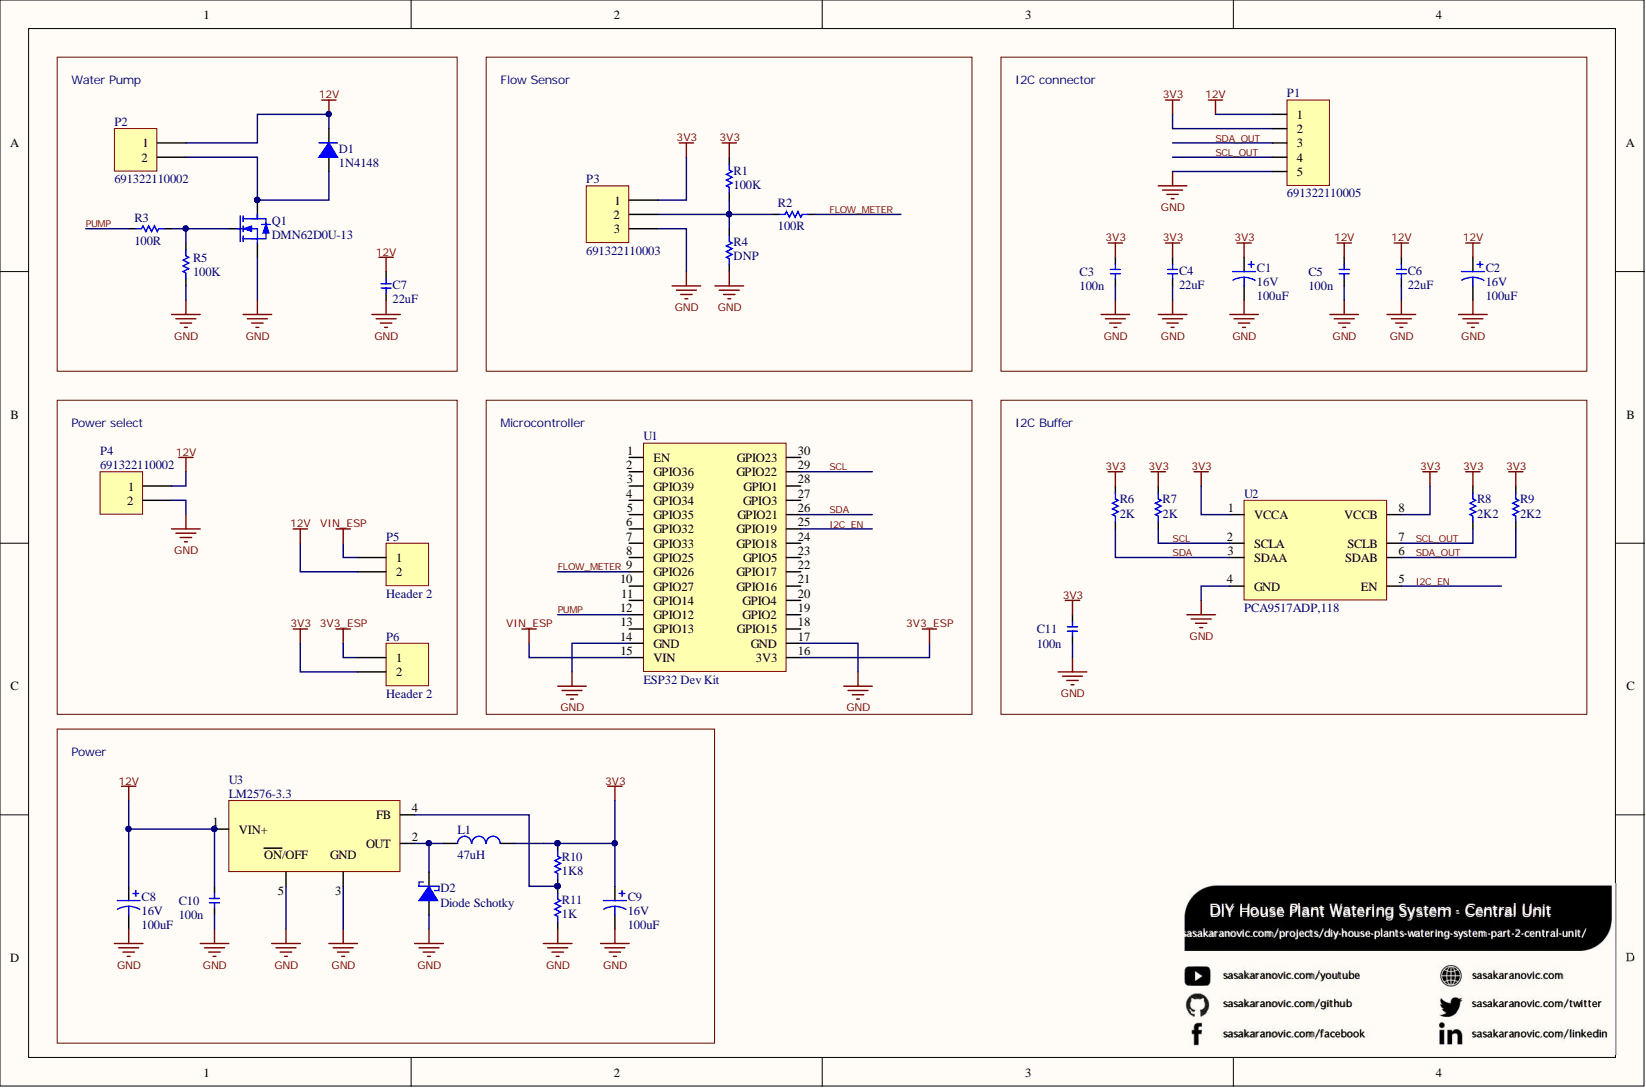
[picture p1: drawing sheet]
# Altium project CentralUnit.PrjPcb
1 sheet, 35 parts. Net scope: global (net labels, ports and power ports of the same name join across sheets).
Board file: CentralUnit_PCB.PcbDoc

## Sheet CentralUnit_Schematic.SchDoc: DIY House Plant Watering System - Central Unit
size A4; URL: sasakaranovic.com/projects/diy-house-plants-watering-system-part-2-central-unit/; Distributor: DigiKey

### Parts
C1  16V  value 100uF  [Electrolytic Cap 2.54mm]
C2  16V  value 100uF  [Electrolytic Cap 2.54mm]
C3  value 100n  [0603 - CAP HS]  (hidden comment: Cap)
C4  value 22uF  [0603 - CAP HS]  (hidden comment: Cap)
C5  value 100n  [0603 - CAP HS]  (hidden comment: Cap)
C6  value 22uF  [0603 - CAP HS]  (hidden comment: Cap)
C7  value 22uF  [0603 - CAP HS]  (hidden comment: Cap)
C8  16V  value 100uF  [Electrolytic Cap 2.54mm]
C9  16V  value 100uF  [Electrolytic Cap 2.54mm]
C10  value 100n  [0603 - CAP HS]  (hidden comment: Cap)
C11  value 100n  [0603 - CAP HS]  (hidden comment: Cap)
D1  1N4148  [SOD123F]
D2  Diode Schotky  [1206 Polarized]
L1  value 47uH  [IND_TH_SMD]  (hidden comment: Inductor)
P1  691322110005  [TERMINAL_5POS_90DEG_2PART]
P2  691322110002  [TERMINAL_2POS_90DEG_2PART]
P3  691322110003  [TERMINAL_3POS_90DEG_2PART]
P4  691322110002  [TERMINAL_2POS_90DEG_2PART]
P5  Header 2  [Header 2x1]
P6  Header 2  [Header 2x1]
Q1  DMN62D0U-13  [SOT90P240X100-3N]
R1  value 100K  [0603 - HS]  (hidden comment: Res)
R2  value 100R  [0603 - HS]  (hidden comment: Res)
R3  value 100R  [0603 - HS]  (hidden comment: Res)
R4  value DNP  [0603 - HS]  (hidden comment: Res)  (no BOM)
R5  value 100K  [0603 - HS]  (hidden comment: Res)
R6  value 2K  [0603 - HS]  (hidden comment: Res)
R7  value 2K  [0603 - HS]  (hidden comment: Res)
R8  value 2K2  [0603 - HS]  (hidden comment: Res)
R9  value 2K2  [0603 - HS]  (hidden comment: Res)
R10  value 1K8  [0603 - HS]  (hidden comment: Res)
R11  value 1K  [0603 - HS]  (hidden comment: Res)
U1  ESP32 Dev Kit  [ESP32-DevModule]
U2  PCA9517ADP,118  [MSOP8-3mm]
U3  LM2576-3.3  [TO263-5]

### Blocks framed on the sheet
Water Pump: C7 D1 P2 Q1 R3 R5
Flow Sensor: P3 R1 R2 R4
I2C connector: C1-C6 P1
Power select: P4-P6
Microcontroller: U1
I2C Buffer: C11 R6-R9 U2
Power: C8-C10 D2 L1 R10 R11 U3

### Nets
3V3: C1.1 C3.2 C4.2 C9.1 C11.2 L1.2 P1.2 P3.1 P6.2 R1.2 R6.2 R7.2 R8.2 R9.2 R10.1 U2.1(VCCA) U2.8(VCCB)
3V3_ESP: P6.1 U1.16(3V3)
12V: C2.1 C5.2 C6.2 C7.2 C8.1 C10.2 D1.K P1.1 P2.1 P4.1 P5.2 U3.1(VIN+)
GND: C1.2 C2.2 C3.1 C4.1 C5.1 C6.1 C7.1 C8.2 C9.2 C10.1 C11.1 D2.A P1.5 P3.3 P4.2 Q1.2(S) R4.1 R5.1 R11.2 U1.14(GND) U1.17(GND) U2.4(GND) U3.3(GND) U3.5(~{ON}/OFF)
VIN_ESP: P5.1 U1.15(VIN)
FLOW_METER: R2.2 U1.9(GPIO26)
I2C_EN: U1.25(GPIO19) U2.5(EN)
PUMP: R3.1 U1.12(GPIO12)
SCL: R7.1 U1.29(GPIO22) U2.2(SCLA)
SCL_OUT: P1.4 R8.1 U2.7(SCLB)
SDA: R6.1 U1.26(GPIO21) U2.3(SDAA)
SDA_OUT: P1.3 R9.1 U2.6(SDAB)
NetD1_A: D1.A P2.2 Q1.3(D)
NetD2_K: D2.K L1.1 U3.2(OUT)
NetP3_2: P3.2 R1.1 R2.1 R4.2
NetQ1_1: Q1.1(G) R3.2 R5.2
NetR10_2: R10.2 R11.1 U3.4(FB)

Not connected (* = marked no-connect by the designer): U1 1(EN) 2(GPIO36) 3(GPIO39) 4(GPIO34) 5(GPIO35) 6(GPIO32) 7(GPIO33) 8(GPIO25) 10(GPIO27) 11(GPIO14) 13(GPIO13) 18(GPIO15) 19(GPIO2) 20(GPIO4) 21(GPIO16) 22(GPIO17) 23(GPIO5) 24(GPIO18) 27(GPIO3) 28(GPIO1) 30(GPIO23)
